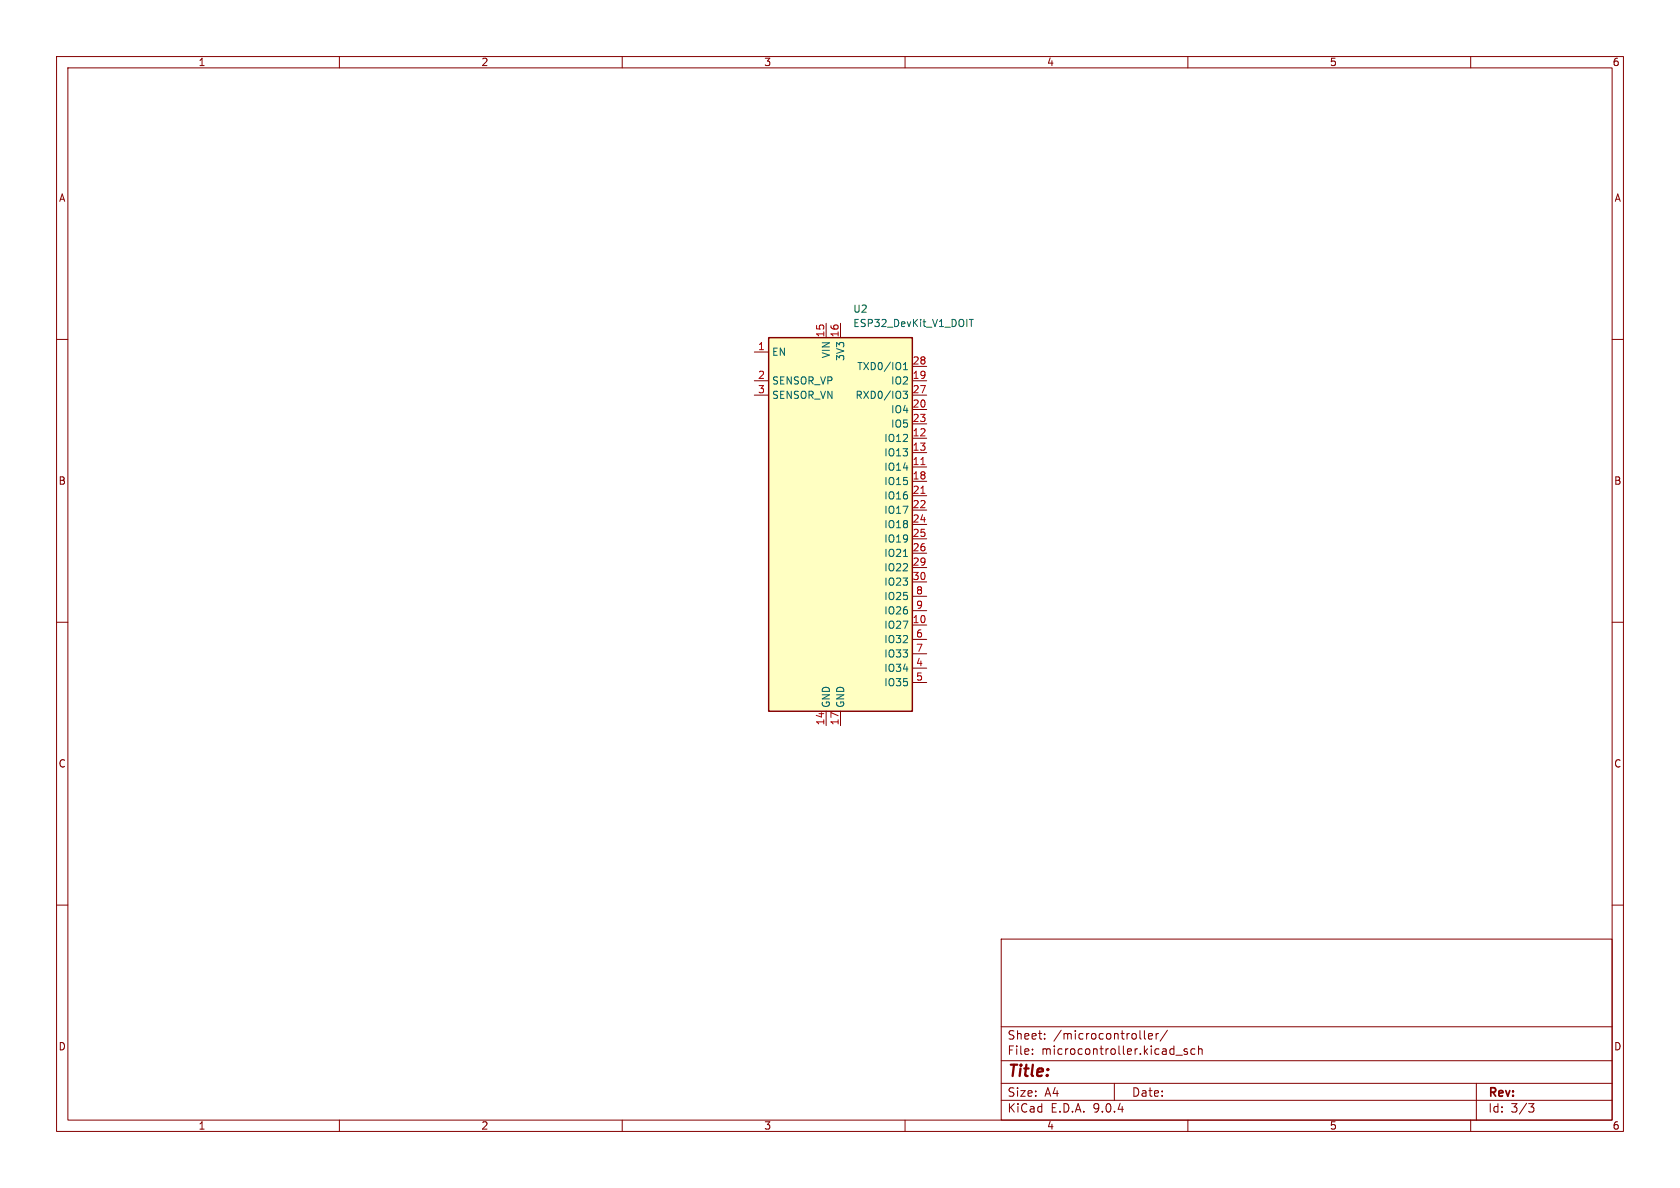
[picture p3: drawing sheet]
<svg xmlns="http://www.w3.org/2000/svg" width="297mm" height="210mm" viewBox="0 0 297 210" stroke-linecap="round" stroke-linejoin="round" font-family="sans-serif">
<g fill="none" stroke="#840000" stroke-width=".18">
<path d="M10 10h277v190h-277zM12 12h273v186h-273zM60 10v2M110 10v2M160 10v2M210 10v2M260 10v2M10 60h2M285 60h2M10 110h2M285 110h2M10 160h2"/>
<path d="M177 166h108v32h-108zM285 160h2M60 198v2M110 198v2M160 198v2M177 194.5h108M177 191.5h108M177 187.5h108M177 181.5h108M182.5 186.3v.1M182.5 185.5v.1M184.7 183.6v.1"/>
<path d="M184.7 182.8v.1M197 191.5v3M202.3 182.2v1.3l.2 .2M203 183.2l.7-.1v-.3l-.5-.1-.2 .2 .1 .7h.6M204.4 182.7v1M204.8 182.7l-.3 .1-.1 .2M206.4 182.1l-1.3 2M207.9 186.5h1.1M209.9 185.5l-.4-.1-.2 .2 .1 .2 .5 .2v.3h-.6M210 198v2M211.2 185.5l-.4-.1-.3 .3v.4l.2 .2h.5M211.9 185.5l.2-.1 .4 .1v.9"/>
<path d="M211.9 184.9v1.5M260 198v2M261 191.5v6.5M270.2 195.1h1l-.5 .6 .4 .1 .1 .5-.3 .3h-.4"/>
</g>
<path d="M135.9 59.7h25.4v66h-25.4z" fill="#ffffc2"/>
<path d="M135.9 59.7h25.4v66h-25.4z" fill="none" stroke="#840000" stroke-width=".25"/>
<g fill="none" stroke="#840000" stroke-width=".18">
<path d="M146 57.2v2.5M148.6 57.2v2.5M133.3 62.2h2.6M133.3 67.3h2.6M133.3 69.9h2.6M161.3 67.3h2.5M161.3 69.9h2.5M161.3 64.8h2.5M161.3 72.4h2.5M161.3 74.9h2.5M161.3 77.5h2.5M161.3 80h2.5"/>
<path d="M161.3 82.6h2.5M161.3 85.1h2.5M161.3 87.6h2.5M161.3 90.2h2.5M161.3 92.7h2.5M161.3 95.3h2.5M161.3 97.8h2.5M161.3 100.3h2.5M161.3 102.9h2.5M161.3 105.4h2.5M161.3 108h2.5M161.3 110.5h2.5"/>
<path d="M161.3 113h2.5M161.3 115.6h2.5M161.3 118.1h2.5M146 125.7v2.6M148.6 125.7v2.6M161.3 120.7h2.5"/>
</g>
<path d="M171.3 56.5h.8M171.7 56.5v1.2M159.7 69.2h.7l-.4 .4 .4 .2v.5l-.2 .1h-.5M159.7 65.3h.7M159.7 64.4l.4-.3v1.2M159.7 98.4h.7" fill="none" stroke="#006464" stroke-width=".18"/>
<path d="M162.8 82.1h.7M162.8 87.2h.7" fill="none" stroke="#a90000" stroke-width=".18"/>
<text font-size="2.8" fill="#840000" x="178" y="190.9">Title:</text>
<g font-size="2.1" fill="#840000">
<text x="178" y="184">Sheet:</text>
<text x="186.2" y="184">/microcontroller/</text>
<text x="178" y="186.7">File:</text>
<text x="184.1" y="186.7">microcontroller.kicad_sch</text>
<text x="178" y="196.9">KiCad</text>
<text x="178" y="194.1">Size:</text>
<text x="184.7" y="194.1">A4</text>
<text x="185.7" y="196.9">E.D.A.</text>
<text x="193.3" y="196.9">9.0.4</text>
<text x="200" y="194.1">Date:</text>
<text x="263" y="194.3">Rev:</text>
<text x="263" y="196.9">Id:</text>
<text x="267.1" y="196.9">3/3</text>
</g>
<g font-size="1.8" fill="#840000">
<text x="35" y="11.9">1</text>
<text x="85" y="11.9">2</text>
<text x="135" y="11.9">3</text>
<text x="185" y="11.9">4</text>
<text x="235" y="11.9">5</text>
<text x="285" y="11.9">6</text>
<text x="10.3" y="35.9">A</text>
<text x="285.3" y="35.9">A</text>
<text x="10.3" y="85.9">B</text>
<text x="285.3" y="85.9">B</text>
<text x="10.3" y="135.9">C</text>
<text x="285.3" y="135.9">C</text>
<text x="10.3" y="185.9">D</text>
<text x="285.3" y="185.9">D</text>
<text x="35" y="199.9">1</text>
<text x="85" y="199.9">2</text>
<text x="135" y="199.9">3</text>
<text x="185" y="199.9">4</text>
<text x="235" y="199.9">5</text>
<text x="285" y="199.9">6</text>
</g>
<g font-size="1.8" fill="#a90000">
<text x="145.8" y="59.7" transform="rotate(-90 145.8 59.7)">15</text>
<text x="148.3" y="59.7" transform="rotate(-90 148.3 59.7)">16</text>
<text x="133.9" y="62">1</text>
<text x="161.2" y="64.5">28</text>
<text x="133.9" y="67.1">2</text>
<text x="133.9" y="69.6">3</text>
<text x="161.2" y="67.1">19</text>
<text x="161.2" y="69.6">27</text>
<text x="161.2" y="72.1">20</text>
<text x="161.2" y="74.7">23</text>
<text x="161.2" y="77.2">12</text>
<text x="161.2" y="79.8">13</text>
<text x="161.2" y="82.3">11</text>
<text x="161.2" y="84.8">18</text>
<text x="161.2" y="87.4">21</text>
<text x="161.2" y="89.9">22</text>
<text x="161.2" y="92.5">24</text>
<text x="161.2" y="95">25</text>
<text x="161.2" y="97.5">26</text>
<text x="161.2" y="100.1">29</text>
<text x="161.2" y="102.6">30</text>
<text x="161.9" y="105.2">8</text>
<text x="161.9" y="107.7">9</text>
<text x="161.2" y="110.2">10</text>
<text x="161.9" y="112.8">6</text>
<text x="161.9" y="115.3">7</text>
<text x="161.9" y="117.9">4</text>
<text x="161.9" y="120.4">5</text>
<text x="145.8" y="128.3" transform="rotate(-90 145.8 128.3)">14</text>
<text x="148.3" y="128.3" transform="rotate(-90 148.3 128.3)">17</text>
</g>
<g font-size="1.8" fill="#006464">
<text x="150.7" y="55.5">U2</text>
<text x="150.7" y="58">ESP32_DevKit_V1_DOIT</text>
<text x="136.4" y="63.1">EN</text>
<text x="146.9" y="63.4" transform="rotate(-90 146.9 63.4)">VIN</text>
<text x="149.5" y="63.9" transform="rotate(-90 149.5 63.9)">3V3</text>
<text x="151.4" y="65.6">TXD0/IO1</text>
<text x="136.4" y="68.2">SENSOR_VP</text>
<text x="136.4" y="70.7">SENSOR_VN</text>
<text x="151.1" y="70.7">RXD0/IO3</text>
<text x="157.4" y="68.2">IO2</text>
<text x="157.4" y="73.3">IO4</text>
<text x="157.4" y="75.8">IO5</text>
<text x="156.2" y="78.3">IO12</text>
<text x="156.2" y="80.9">IO13</text>
<text x="156.2" y="83.4">IO14</text>
<text x="156.2" y="86">IO15</text>
<text x="156.2" y="88.5">IO16</text>
<text x="156.2" y="91">IO17</text>
<text x="156.2" y="93.6">IO18</text>
<text x="156.2" y="96.1">IO19</text>
<text x="156.2" y="98.7">IO21</text>
<text x="156.2" y="101.2">IO22</text>
<text x="156.2" y="103.7">IO23</text>
<text x="156.2" y="106.3">IO25</text>
<text x="156.2" y="108.8">IO26</text>
<text x="156.2" y="111.4">IO27</text>
<text x="156.2" y="113.9">IO32</text>
<text x="156.2" y="116.4">IO33</text>
<text x="156.2" y="119">IO34</text>
<text x="146.9" y="125.2" transform="rotate(-90 146.9 125.2)">GND</text>
<text x="149.5" y="125.2" transform="rotate(-90 149.5 125.2)">GND</text>
<text x="156.2" y="121.5">IO35</text>
</g>
</svg>
